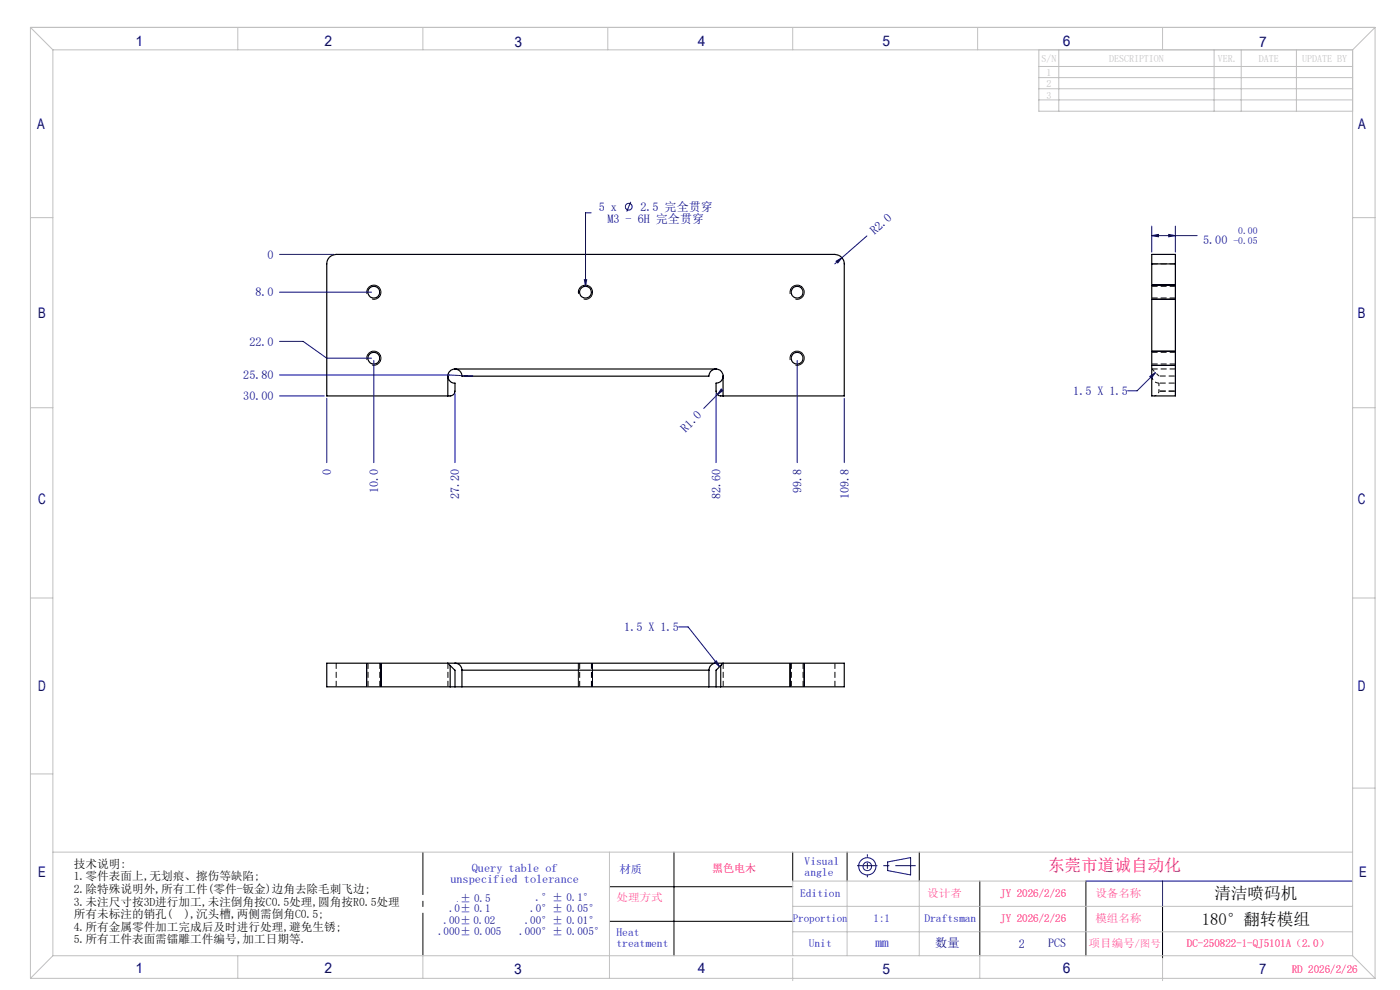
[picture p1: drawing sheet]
<svg xmlns="http://www.w3.org/2000/svg" width="297mm" height="210mm" viewBox="0 0 297 210" stroke-linecap="round" stroke-linejoin="round" font-family="sans-serif">
<g fill="none" stroke="#000" stroke-width=".25">
<path d="M244.3 56v-2h5v2M244.3 56v28h5v-28M244.3 56h5M95 79.8a1.49 1.49 0 0 0 1.5 1.5v1.7a1.02 1.02 0 0 1-1 1h-26.2v-28a1.99 1.99 0 0 1 2-2h105.8a2.05 2.05 0 0 1 2 2v28h-26.2a.97 .97 0 0 1-1-1v-1.7a1.45 1.45 0 0 0 1.5-1.5M95 79.8v4.2M96.5 78.3a1.57 1.57 0 0 0-1.5 1.5M96.5 78.3a1.51 1.51 0 0 1 1.5 1.5h52.4a1.49 1.49 0 0 1 1.5-1.5M96.5 78.3h55.4M151.9 78.3a1.51 1.51 0 0 1 1.5 1.5M153.4 79.8v4.2M95 140.7h1.5M95 140.7h-25.7v5h26.2"/>
<path d="M95 140.7l.5 .5M95.5 141.2l1 1v3.5M95.5 145.7h1M95.5 141.2v4.5M96.5 140.7a1.45 1.45 0 0 1 1.5 1.5M96.5 145.7h1.5M96.5 140.7h55.4M98 145.7h52.4M98 142.2v3.5M98 142.2h52.4M150.4 145.7h1.5M150.4 142.2v3.5"/>
<path d="M151.9 145.7h1M151.9 140.7a1.55 1.55 0 0 0-1.5 1.5M151.9 140.7h1.5M152.9 141.2l-1 1v3.5M152.9 141.2v4.5M153.4 140.7h25.7v5h-26.2M153.4 140.7l-.5 .5"/>
<circle cx="79.3" cy="62" r="1.24"/>
<circle cx="79.3" cy="76" r="1.24"/>
<circle cx="124.2" cy="62" r="1.24"/>
<circle cx="169.1" cy="62" r="1.25"/>
<circle cx="169.1" cy="76" r="1.25"/>
</g>
<g fill="none" stroke="#000" stroke-width=".21" stroke-dasharray="1.3 .6" stroke-linecap="butt">
<path d="M244.4 56h5M244.4 77.2h5M244.4 63.2h5M249.4 74.7h-5M249.4 60.7h-5M249.4 78.3h-5M71.3 145.7v-5M78.1 140.7v5M80.6 145.7v-5M95 140.7v5M123 140.7v5M125.5 145.7v-5"/>
<path d="M153.4 145.7v-5M167.9 140.7v5M170.4 145.7v-5M177.1 140.7v5"/>
</g>
<path d="M249.4 79.8h-3.5M245.9 81.3h3.5M245.9 83h3.5M249.4 83h-3.5" fill="none" stroke="#000" stroke-width=".21" stroke-dasharray="1.3 .6" stroke-dashoffset="-.2" stroke-linecap="butt"/>
<path d="M244.4 78.3l1.5 1.5" fill="none" stroke="#000" stroke-width=".21" stroke-dasharray="1.3 .6" stroke-dashoffset=".5" stroke-linecap="butt"/>
<path d="M245.9 81.3a1.5 1.5 0 0 1-1.5-1.5" fill="none" stroke="#000" stroke-width=".21" stroke-dasharray="1.3 .6" stroke-dashoffset=".4" stroke-linecap="butt"/>
<path d="M244.9 84a1 1 0 0 0 1-1M245.9 83v-1.7" fill="none" stroke="#000" stroke-width=".21" stroke-dasharray="1.3 .6" stroke-dashoffset=".8" stroke-linecap="butt"/>
<g fill="none" stroke="#000080" stroke-width=".21">
<path d="M59.3 54h11.5M124 59.3h.5l-.3 1.4zM125.4 45.1h-1.2v15.6M133.8 42.8l-.8 2.1M177.4 55.4l1.2-.7-.9 1.1zM178.6 54.7l-1.5 1.3M183.9 50.1l-5.3 4.6M244.3 50l1.4-.3v.5zM244.3 48v5.5M244.3 50h9.7M247.9 49.7l1.4 .3-1.4 .2zM249.3 48v5.5"/>
<path d="M59.3 62h19.5M59.3 79.5h36l5 .3h-1.8M59.3 72.4h5l5 3.6h9.5M79.3 76.5v21.6M169.1 76.5v21.6M243.9 79.9l1.2-.9-.8 1.2zM245.1 79l-3.9 3.9h-2M59.3 84h9.5M69.3 84.5v13.6M96.5 83.5v14.6M151.9 83.5v14.6M152.2 83.7l-2.9 2.9"/>
<path d="M152.9 83l-.7 .7M153 82.5l.4 .4-1.2 .8zM179.1 84.5v13.6M144 133h2l6.6 8.4M151.6 140.5l.4-.3 .6 1.2zM188.3 182.8l4.9-.9v3.7l-4.9-.9zM230.4 186.9h56.5M246.6 186.9v5.4"/>
<circle cx="133.4" cy="43.9" r=".72"/>
<circle cx="184" cy="183.8" r=".91"/>
<circle cx="184" cy="183.8" r="1.83"/>
</g>
<g fill="none" stroke="#000" stroke-width=".21">
<path d="M77.9 76.4a1.5 1.5 0 0 1 1.3-1.9 1.5 1.5 0 0 1 1.6 1.6 1.5 1.5 0 0 1-1.9 1.3M77.9 62.4a1.5 1.5 0 0 1 1.3-1.9 1.5 1.5 0 0 1 1.6 1.6 1.5 1.5 0 0 1-1.9 1.3M122.8 62.4a1.5 1.5 0 0 1 1.3-1.9 1.5 1.5 0 0 1 1.6 1.6 1.5 1.5 0 0 1-1.9 1.3M167.6 62.4a1.51 1.51 0 0 1 1.3-1.9 1.51 1.51 0 0 1 1.7 1.6 1.51 1.51 0 0 1-1.9 1.3M167.6 76.4a1.51 1.51 0 0 1 1.3-1.9 1.51 1.51 0 0 1 1.7 1.6 1.51 1.51 0 0 1-1.9 1.3M244.3 60.5h5M244.3 63.5h5M244.3 74.5h5M244.3 77.5h5M77.8 140.7v5M80.8 140.7v5M122.7 140.7v5"/>
<path d="M125.7 140.7v5M167.6 140.7v5M170.6 140.7v5M129.3 188.1h38.9M129.3 195.4h38.9M143 180.8v21.9M168.2 180.8v6.1M179.7 180.8v6.1M195 180.8v6.1M207.9 186.9v15.8M230.4 186.9v15.8M246.6 192.3v11"/>
</g>
<path d="M89.7 202.7v-22" fill="none" stroke="#000" stroke-width=".21" stroke-dasharray="30.5 1.3 1.3 1.3" stroke-dashoffset="21.4" stroke-linecap="butt"/>
<path d="M184 186.1v-4.9" fill="none" stroke="#000080" stroke-width=".21" stroke-dasharray="30.5 1.3 1.3 1.3" stroke-dashoffset="29.9" stroke-linecap="butt"/>
<path d="M181.8 183.6h12.5" fill="none" stroke="#000080" stroke-width=".21" stroke-dasharray="30.5 1.3 1.3 1.3" stroke-dashoffset="26.2" stroke-linecap="butt"/>
<g fill="none" stroke="#c0c0c0" stroke-width=".21">
<path d="M6.5 5.8h285.2M6.5 5.8v201.7M6.5 5.8l4.7 4.8M11.2 10.6h275.7M11.2 10.6v192.1M50.4 5.8v4.8M89.7 5.8v4.8M128.9 5.8v4.8M168.2 5.8v4.8M207.4 5.8v4.8M220.4 10.6v13h66.5M220.4 14.1h66.5"/>
<path d="M220.4 16.5h66.5M220.4 18.8h66.5M224.6 10.6v13M246.6 5.8v4.8M257.6 10.6v13M263.3 10.6v13M275 10.6v13M286.9 10.6v192.1M291.7 5.8v201.7M291.7 5.8l-4.8 4.8M220.4 21.2h66.5M6.5 46.2h4.7"/>
<path d="M286.9 46.2h4.8M6.5 86.5h4.7M286.9 86.5h4.8M6.5 126.9h4.7M286.9 126.9h4.8M6.5 164.2h4.7M286.9 167.2h4.8M11.2 180.8h275.7M129.3 180.8v26.7M168.2 192.3h118.7M168.2 197.7h118.7M179.7 186.9v15.8"/>
<path d="M195 186.9v15.8M230.4 186.9h-62.2v15.8M6.5 207.5h285.2M11.2 202.7h275.7M11.2 202.7l-4.7 4.8M50.4 202.7v4.8M89.7 202.7v4.8M168.2 203.3v4.7M207.9 202.7v4.8M246.6 203.3v4.7M286.9 202.7l4.8 4.8"/>
</g>
<g fill="#000080">
<path d="M177.4 55.4l1.2-.7-.9 1.1z"/>
<path d="M153 82.5l.4 .4-1.2 .8z"/>
<path d="M124 59.3l.2 1.4 .3-1.4zM151.6 140.5l.4-.3 .6 1.2zM243.9 79.9l1.2-.9-.8 1.2z"/>
<path d="M244.3 50l1.4-.3v.5zM247.9 49.7l1.4 .3-1.4 .2z"/>
</g>
<text font-size="3.5" fill="#f00" x="222.3" y="184.7">东莞市道诚自动化</text>
<g font-size="3.5">
<text x="257.6" y="190.7">清洁喷码机</text>
<text x="255" y="196.1">180°翻转模组</text>
</g>
<g font-size="3.1" fill="#000080">
<text x="28.8" y="9.7">1</text>
<text x="68.9" y="9.8">2</text>
<text x="109.1" y="9.9">3</text>
<text x="148.1" y="9.7">4</text>
<text x="187.2" y="9.9">5</text>
<text x="225.5" y="9.8">6</text>
<text x="267.1" y="9.9">7</text>
<text x="7.9" y="27.4">A</text>
<text x="288.2" y="27.4">A</text>
<text x="8.1" y="67.4">B</text>
<text x="288.1" y="67.4">B</text>
<text x="8.1" y="107">C</text>
<text x="288.1" y="107">C</text>
<text x="8.1" y="146.5">D</text>
<text x="288.1" y="146.5">D</text>
<text x="8.1" y="186.1">E</text>
<text x="288.3" y="186.1">E</text>
<text x="28.8" y="206.3">1</text>
<text x="68.9" y="206.4">2</text>
<text x="109.1" y="206.6">3</text>
<text x="148.1" y="206.4">4</text>
<text x="187.2" y="206.5">5</text>
<text x="225.5" y="206.5">6</text>
<text x="267.1" y="206.5">7</text>
</g>
<text font-size="2.9" fill="#00f" x="185.6" y="200.9">mm</text>
<g font-size="2.6" fill="#000080">
<text x="127" y="44.8">5 x</text>
<text x="128.9" y="47.3">M3 - 6H 完全贯穿</text>
<text x="135.9" y="44.8">2.5 完全贯穿</text>
<text x="185.5" y="49.9" transform="rotate(-41 185.5 49.9)">R2.0</text>
<text x="255.2" y="51.7">5.00</text>
<text x="56.8" y="54.9">0</text>
<text x="54.2" y="62.9">8.0</text>
<text x="52.9" y="73.3">22.0</text>
<text x="51.6" y="80.4">25.80</text>
<text x="227.7" y="83.8">1.5 X 1.5</text>
<text x="51.6" y="84.9">30.00</text>
<text x="145.4" y="91.8" transform="rotate(-45 145.4 91.8)">R1.0</text>
<text x="70.2" y="100.7" transform="rotate(-90 70.2 100.7)">0</text>
<text x="80.2" y="104.5" transform="rotate(-90 80.2 104.5)">10.0</text>
<text x="97.4" y="105.8" transform="rotate(-90 97.4 105.8)">27.20</text>
<text x="152.8" y="105.8" transform="rotate(-90 152.8 105.8)">82.60</text>
<text x="170" y="104.5" transform="rotate(-90 170 104.5)">99.8</text>
<text x="180" y="105.8" transform="rotate(-90 180 105.8)">109.8</text>
<text x="132.4" y="133.9">1.5 X 1.5</text>
<text x="198.4" y="200.9">数量</text>
<text x="216.1" y="201.1">2</text>
<text x="222.3" y="200.9">PCS</text>
</g>
<g font-size="2.5">
<text x="15.7" y="184.1">技术说明:</text>
<text x="15.7" y="186.7">1.零件表面上,无划痕、擦伤等缺陷;</text>
<text x="15.7" y="189.4">2.除特殊说明外,所有工件(零件-钣金)边角去除毛刺飞边;</text>
<text x="15.7" y="192.1">3.未注尺寸按3D进行加工,未注倒角按C0.5处理,圆角按R0.5处理</text>
<text x="15.7" y="194.8">所有未标注的销孔(</text>
<text x="15.7" y="197.4">4.所有金属零件加工完成后及时进行处理,避免生锈;</text>
<text x="39.1" y="194.8">),沉头槽,两侧需倒角C0.5;</text>
<text x="15.7" y="200.1">5.所有工件表面需镭雕工件编号,加工日期等.</text>
</g>
<g font-size="2.5" fill="#00f">
<text x="100.1" y="184.9">Query table of</text>
<text x="95.5" y="187.4">unspecified tolerance</text>
</g>
<g font-size="2.3" fill="#00f">
<text x="131.4" y="185.2">材质</text>
<text x="170.7" y="183.5">Visual</text>
<text x="170.7" y="185.8">angle</text>
<text x="169.7" y="190.3">Edition</text>
<text x="168.2" y="195.5">Proportion</text>
<text x="185.3" y="195.6">1:1</text>
<text x="196.1" y="195.6">Draftsman</text>
<text x="130.8" y="198.6">Heat</text>
<text x="130.8" y="200.9">treatment</text>
<text x="171.6" y="200.8">Unit</text>
</g>
<g font-size="2.3" fill="#f00">
<text x="151.1" y="185.1">黑色电木</text>
<text x="212.2" y="190.3">JY 2026/2/26</text>
<text x="212.2" y="195.6">JY 2026/2/26</text>
<text x="251.8" y="200.8">DC-250822-1-QJ5101A（2.0）</text>
<text x="274" y="206.4">RD 2026/2/26</text>
</g>
<g font-size="2.3" fill="#000080">
<text x="97.6" y="191.4">± 0.5</text>
<text x="113.6" y="191.2">.°± 0.1°</text>
<text x="94.1" y="196">.00± 0.02</text>
<text x="95.3" y="193.6">.0± 0.1</text>
<text x="111.3" y="196.1">.00°± 0.01°</text>
<text x="112.5" y="193.5">.0°± 0.05°</text>
<text x="92.9" y="198.4">.000± 0.005</text>
<text x="110.1" y="198.4">.000°± 0.005°</text>
</g>
<g font-size="2.3" fill="#f0f">
<text x="130.8" y="191.1">处理方式</text>
<text x="196.7" y="190.3">设计者</text>
<text x="232.4" y="190.3">设备名称</text>
<text x="232.4" y="195.6">模组名称</text>
<text x="230.9" y="200.9">项目编号/图号</text>
</g>
<g font-size="2.1" fill="#c0c0c0">
<text x="220.9" y="13.2">S/N</text>
<text x="235.3" y="13.2">DESCRIPTION</text>
<text x="276.2" y="13.2">UPDATE BY</text>
<text x="222" y="18.5">2</text>
<text x="222" y="20.9">3</text>
</g>
<g font-size="2" fill="#000080">
<text x="261.7" y="51.7">-0.05</text>
<text x="262.7" y="49.6">0.00</text>
</g>
<text font-size="1.4" fill="#000080" x="96.9" y="191.4">.</text>
</svg>
